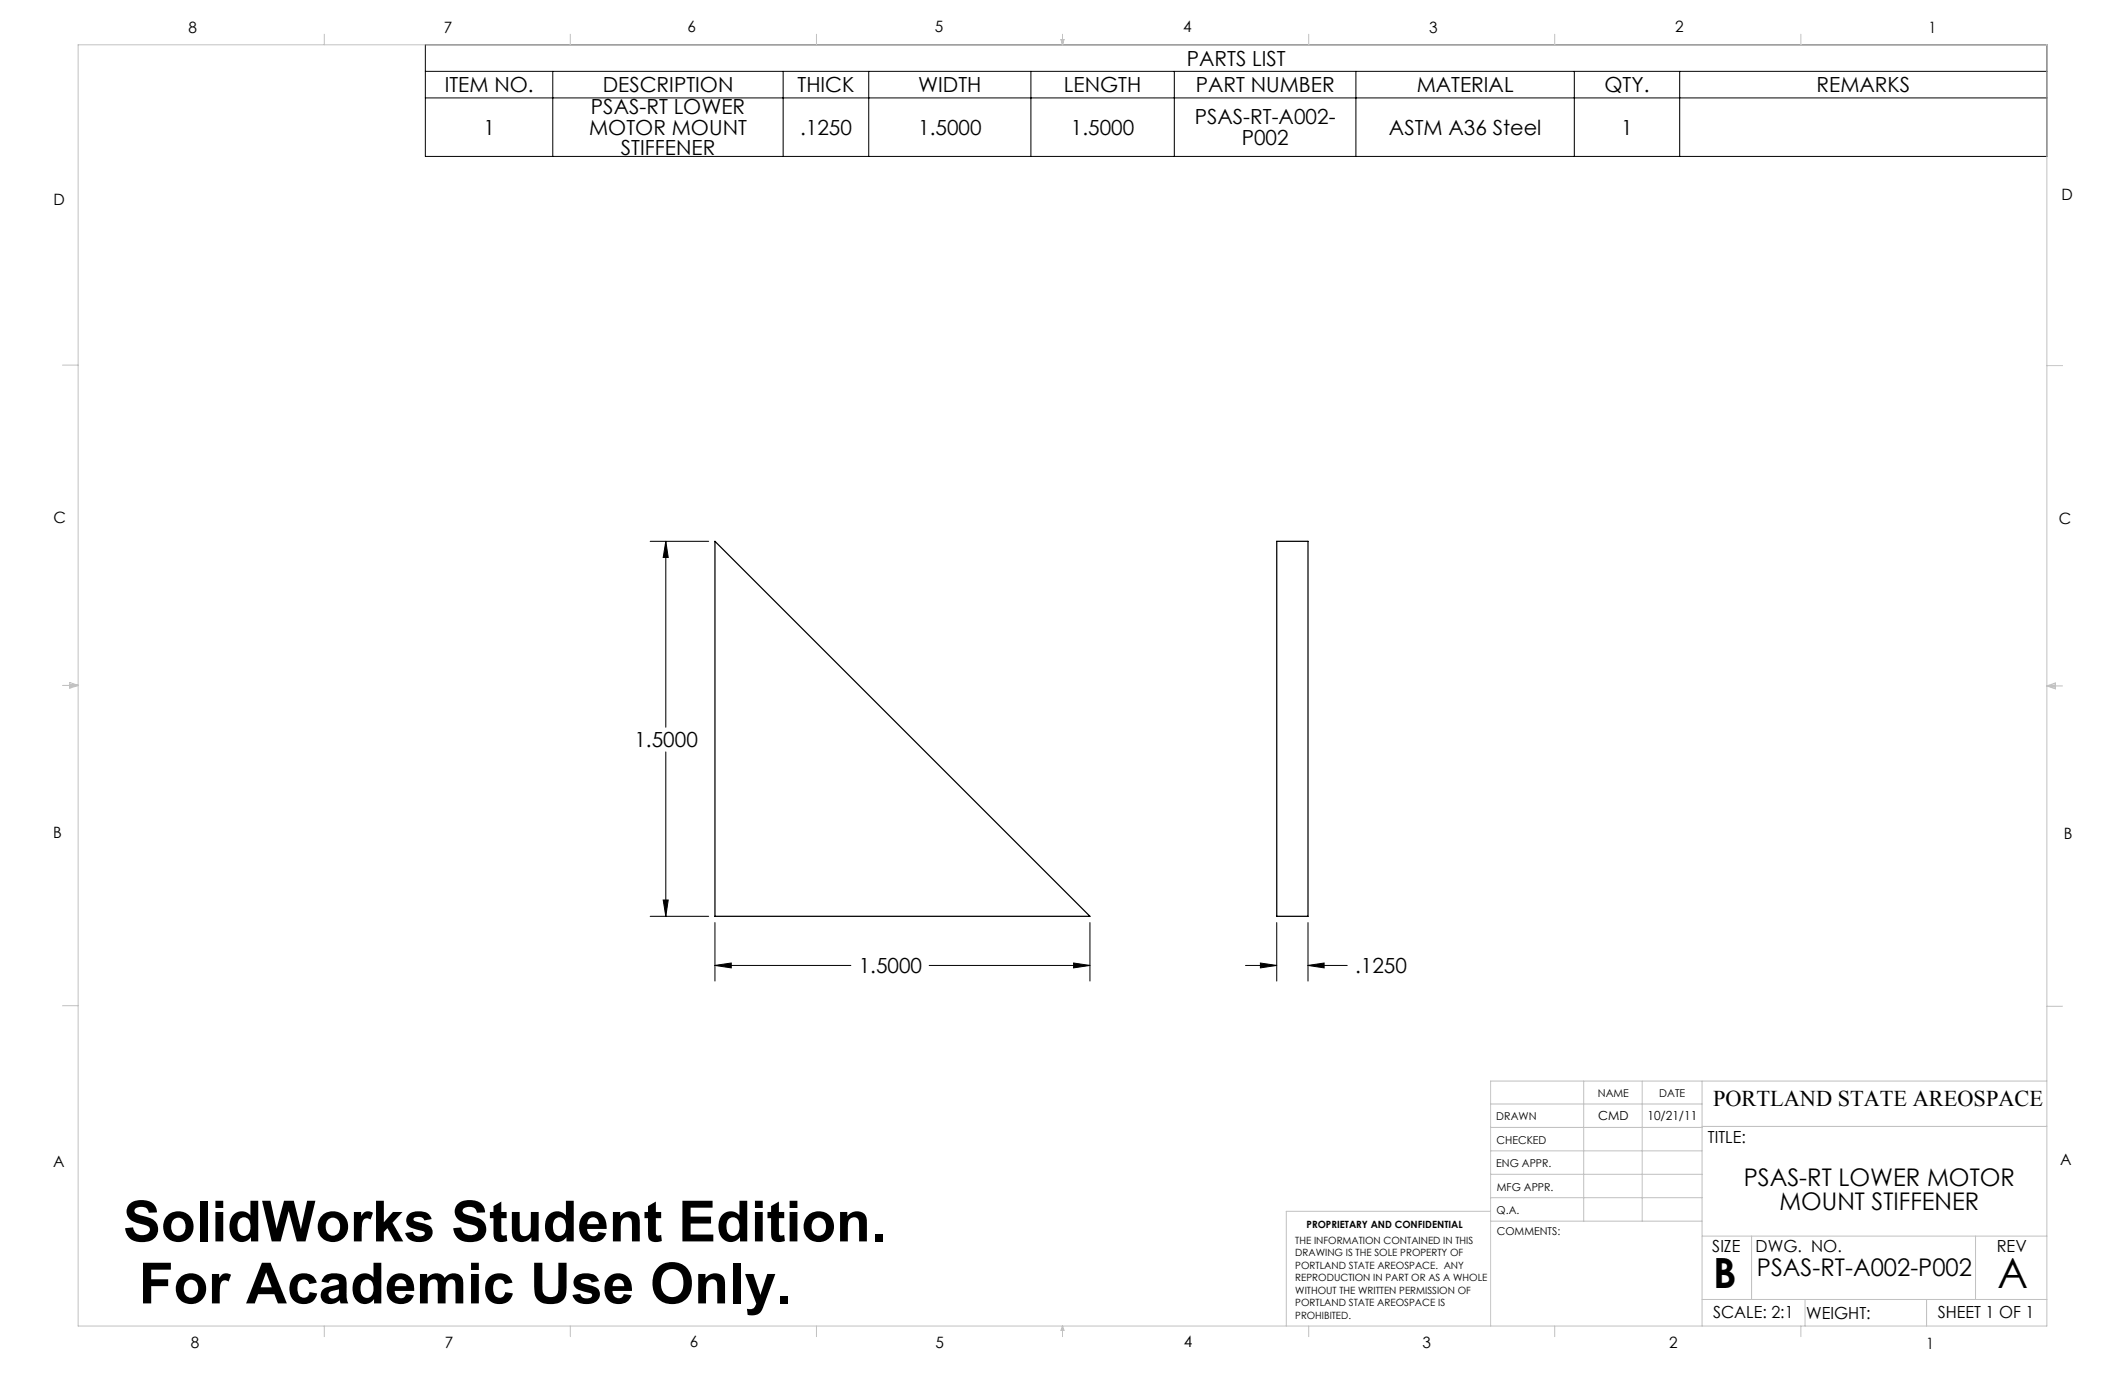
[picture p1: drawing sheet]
<svg xmlns="http://www.w3.org/2000/svg" width="432mm" height="279mm" viewBox="0 0 432 279" stroke-linecap="round" stroke-linejoin="round" font-family="sans-serif">
<g fill="none" stroke="#000" stroke-width=".2">
<path d="M86.4 9.1h329.5v22.7h-329.5zM86.4 14.5h329.5M86.4 19.9h329.5M112.3 14.5v17.3M159.1 14.5v17.3M176.5 14.5v17.3M209.5 14.5v17.3M238.6 14.5v17.3M275.5 14.5v17.3M319.9 14.5v17.3M341.3 14.5v17.3M132.1 110h11.9"/>
<path d="M135.3 110l.5 3.3h-1zM135.3 110v37.8M135.3 152.8v33.4M132.1 186.2h11.9M134.8 182.9h1l-.5 3.3zM145.3 196.2l3.3-.5v1zM145.3 187.5v11.9M145.3 196.2h27.6M188.8 196.2h32.7M218.2 195.7l3.3 .5-3.3 .5zM221.5 187.5v11.9M253.1 196.2h6.3"/>
<path d="M256.1 195.7l3.3 .5-3.3 .5zM259.4 187.5v11.9M265.8 196.2l3.3-.5v1zM265.8 196.2h8M265.8 187.5v11.9"/>
</g>
<g fill="none" stroke="#c0c0c0" stroke-width=".2">
<path d="M15.9 9.1h400v260.4h-400zM65.9 6.9v2.2M115.9 6.9v2.2M165.9 6.9v2.2M215.6 8h.6l-.3 1.1zM215.7 8l.2 1.1M215.9 6.9v2.2M216 8l-.1 1.1M265.9 6.9v2.2M315.9 6.9v2.2M365.9 6.9v2.2M12.7 74.2h3.2"/>
<path d="M415.9 74.3h3.2M12.7 139.3h3.2M14.2 139.1l1.7 .2M14.2 138.7l1.7 .6-1.7 .5zM15.9 139.3l-1.7 .3M415.9 139.4h3.2M415.9 139.4l1.8-.6v1.2zM415.9 139.4l1.8 .3M417.7 139.2l-1.8 .2M12.7 204.4h3.2M321.8 219.7v28.4M333.7 219.7v28.4"/>
<path d="M345.9 219.7v49.8M415.9 204.5h3.2M415.9 219.7h-113v49.8M302.9 233.9h43M302.9 229.1h43M302.9 224.3h43M302.9 238.6h43M345.9 228.9h70M302.9 248.1h43M302.9 243.4h43M302.9 246.1h-41.5v23.4M345.9 251.2h70"/>
<path d="M355.9 251.2v12.9M401.4 251.2v12.9M65.9 269.5v2.1M115.9 269.5v2.1M165.9 269.5v2.1M215.9 269.5v2.1M215.9 269.5l.3 .8h-.6zM265.9 269.5v2.1M315.9 269.5v2.1M345.9 264.1h70M365.9 269.5v2.1M366.8 264.1v5.4"/>
<path d="M391.5 264.1v5.4"/>
</g>
<path d="M134.8 182.9h1l-.5 3.3zM135.3 110l.5 3.3h-1zM218.2 195.7l3.3 .5-3.3 .5zM145.3 196.2l3.3-.5v1zM256.1 195.7l3.3 .5-3.3 .5zM265.8 196.2l3.3-.5v1z" fill="#000"/>
<path d="M145.3 110l76.2 76.2h-76.2zM259.4 110h6.4v76.2h-6.4z" fill="none" stroke="#000" stroke-width=".25"/>
<g font-size="11.5">
<text x="25" y="252.3">SolidWorks Student Edition.</text>
<text x="28.2" y="264.9">For Academic Use Only.</text>
</g>
<g font-size="8.5">
<text x="348.1" y="261.8">B</text>
<text x="405.9" y="261.6">A</text>
</g>
<g font-size="4.9">
<text x="354.3" y="241">PSAS-RT LOWER MOTOR</text>
<text x="361.6" y="245.9">MOUNT STIFFENER</text>
<text x="357" y="259.2">PSAS-RT-A002-P002</text>
</g>
<text font-size="4.6" x="348.1" y="224.8">PORTLAND STATE AREOSPACE</text>
<g font-size="4.2">
<text x="241.2" y="13.3">PARTS LIST</text>
<text x="90.4" y="18.7">ITEM NO.</text>
<text x="120.1" y="23.2">PSAS-RT LOWER</text>
<text x="122.5" y="18.7">DESCRIPTION</text>
<text x="162.1" y="18.7">THICK</text>
<text x="186.6" y="18.7">WIDTH</text>
<text x="216.2" y="18.7">LENGTH</text>
<text x="243" y="18.7">PART NUMBER</text>
<text x="287.9" y="18.7">MATERIAL</text>
<text x="326" y="18.7">QTY.</text>
<text x="369.1" y="18.7">REMARKS</text>
<text x="98.2" y="27.3">1</text>
<text x="119.7" y="27.3">MOTOR MOUNT</text>
<text x="162.6" y="27.3">.1250</text>
<text x="186.6" y="27.3">1.5000</text>
<text x="217.6" y="27.3">1.5000</text>
<text x="242.8" y="25.3">PSAS-RT-A002-</text>
<text x="252.3" y="29.4">P002</text>
<text x="282.2" y="27.3">ASTM A36 Steel</text>
<text x="329.5" y="27.3">1</text>
<text x="126.1" y="31.4">STIFFENER</text>
<text x="128.9" y="151.9">1.5000</text>
<text x="174.5" y="197.7">1.5000</text>
<text x="275.3" y="197.7">.1250</text>
</g>
<g font-size="3.4">
<text x="347.1" y="232.3">TITLE:</text>
<text x="347.9" y="254.3">SIZE</text>
<text x="356.7" y="254.4">DWG. NO.</text>
<text x="405.7" y="254.5">REV</text>
<text x="348.1" y="267.9">SCALE: 2:1</text>
<text x="367" y="268">WEIGHT:</text>
<text x="393.8" y="267.9">SHEET 1 OF 1</text>
</g>
<g font-size="3.2">
<text x="38.3" y="6.7">8</text>
<text x="90.2" y="6.7">7</text>
<text x="139.7" y="6.5">6</text>
<text x="190" y="6.5">5</text>
<text x="240.4" y="6.5">4</text>
<text x="290.4" y="6.7">3</text>
<text x="340.4" y="6.5">2</text>
<text x="391.9" y="6.7">1</text>
<text x="10.9" y="41.6">D</text>
<text x="418.9" y="40.7">D</text>
<text x="10.9" y="106.3">C</text>
<text x="418.4" y="106.4">C</text>
<text x="10.8" y="170.2">B</text>
<text x="419.4" y="170.6">B</text>
<text x="10.8" y="237.2">A</text>
<text x="418.6" y="236.8">A</text>
<text x="38.8" y="273.8">8</text>
<text x="90.4" y="273.8">7</text>
<text x="140.2" y="273.8">6</text>
<text x="190.1" y="273.9">5</text>
<text x="240.5" y="273.8">4</text>
<text x="289" y="273.9">3</text>
<text x="339.1" y="273.8">2</text>
<text x="391.4" y="274.1">1</text>
</g>
<g font-size="2.5">
<text x="324.8" y="227.6">CMD</text>
<text x="334.8" y="227.7">10/21/11</text>
</g>
<g font-size="2.2">
<text x="304.1" y="227.7">DRAWN</text>
<text x="324.7" y="222.9">NAME</text>
<text x="337.2" y="222.9">DATE</text>
<text x="304.1" y="232.6">CHECKED</text>
<text x="304" y="237.2">ENG APPR.</text>
<text x="304.2" y="241.9">MFG APPR.</text>
<text x="304.1" y="246.7">Q.A.</text>
<text x="304.1" y="250.9">COMMENTS:</text>
</g>
<g font-size="2">
<text x="265.5" y="249.6">PROPRIETARY AND CONFIDENTIAL</text>
<text x="263.2" y="252.8">THE INFORMATION CONTAINED IN THIS</text>
<text x="263.2" y="255.3">DRAWING IS THE SOLE PROPERTY OF</text>
<text x="263.2" y="257.8">PORTLAND STATE AREOSPACE. ANY</text>
<text x="263.2" y="260.4">REPRODUCTION IN PART OR AS A WHOLE</text>
<text x="263.2" y="262.9">WITHOUT THE WRITTEN PERMISSION OF</text>
<text x="263.2" y="265.4">PORTLAND STATE AREOSPACE IS</text>
<text x="263.2" y="267.9">PROHIBITED.</text>
</g>
</svg>
